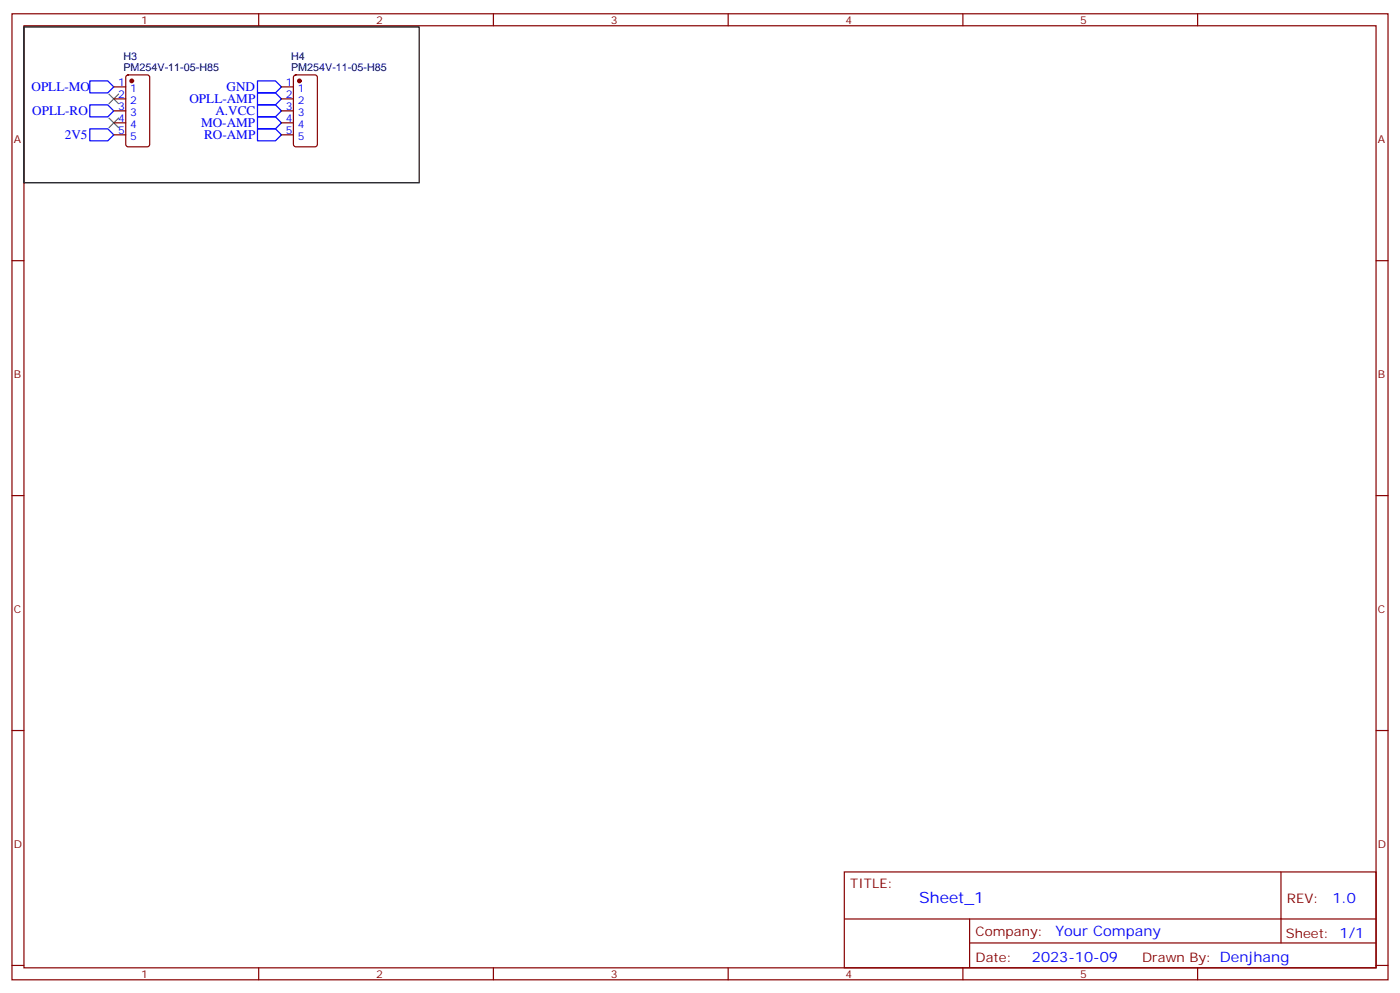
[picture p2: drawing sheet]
<svg xmlns="http://www.w3.org/2000/svg" width="412mm" height="292mm" viewBox="0 0 412 292" stroke-linecap="round" stroke-linejoin="round" font-family="sans-serif">
<g fill="none" stroke="#870000" stroke-width=".35">
<path d="M3.5 4.1h405.4v284.3h-405.4zM7.1 7.6h398.2v277.3h-398.2zM76.2 4.1v3.5M145.3 4.1v3.5M214.5 4.1v3.5M283.6 4.1v3.5M352.8 4.1v3.5M33.5 25.6h3.5M33.5 29.1h3.5M33.5 32.6h3.5M33.5 36.2h3.5M33.5 39.7h3.5"/>
<path d="M37.3 22.3l.4-.3h5.7l.6 .5 .1 20-.5 .7h-5.9l-.6-.4-.1-20zM82.9 25.6h3.5M82.9 29.1h3.5M82.9 32.6h3.5M82.9 36.2h3.5M82.9 39.7h3.5M86.7 22.3l.4-.3h5.7l.6 .5 .1 20-.5 .7h-5.9l-.6-.4-.1-20zM3.5 76.7h3.6M405.3 76.7h3.6M3.5 145.9h3.6M405.3 145.9h3.6M3.5 215h3.6"/>
<path d="M405.3 215h3.6M248.7 256.6h156.6v28.3h-156.6zM377.3 256.7v20.8M248.7 270.5h156.5M285.6 277.5h119.6M285.6 270.5v14.1M3.5 284.2h3.6M76.2 284.9v3.5M145.3 284.9v3.5M214.5 284.9v3.5M283.6 284.9v3.5M352.8 284.9v3.5"/>
<path d="M405.3 284.2h3.6"/>
</g>
<path d="M7.1 7.9h116.4v45.9h-116.4z" fill="none" stroke="#000" stroke-width=".35"/>
<path d="M32.1 27.7l2.8 2.8M32.1 34.7l2.8 2.9M34.9 27.7l-2.8 2.8M34.9 34.7l-2.8 2.9" fill="none" stroke="#3c3" stroke-width=".35"/>
<path d="M26.5 30.9h5.2l1.8 1.7-1.8 1.8h-5.2zM26.5 23.8h5.2l1.8 1.8-1.8 1.7h-5.2zM26.5 37.9h5.2l1.8 1.8-1.8 1.8h-5.2zM75.8 27.3h5.3l1.8 1.8-1.8 1.8h-5.3zM75.8 30.9h5.3l1.8 1.7-1.8 1.8h-5.3zM75.8 23.8h5.3l1.8 1.8-1.8 1.7h-5.3zM75.8 34.4h5.3l1.8 1.8-1.8 1.7h-5.3zM75.8 37.9h5.3l1.8 1.8-1.8 1.8h-5.3z" fill="none" stroke="#00f" stroke-width=".35"/>
<g fill="#870000" stroke="#870000" stroke-width=".35">
<circle cx="38.8" cy="23.8" r=".53"/>
<circle cx="88.2" cy="23.8" r=".53"/>
</g>
<text font-size="4.6" fill="#00f" x="270.8" y="265.7">Sheet_1</text>
<g font-size="4.2" fill="#00f">
<text x="392.5" y="265.9">1.0</text>
<text x="310.9" y="275.5">Your Company</text>
<text x="304" y="283.3">2023-10-09</text>
</g>
<g font-size="3.9" fill="#00f">
<text x="9.3" y="26.8">OPLL-MO</text>
<text x="66.8" y="26.8">GND</text>
<text x="9.5" y="34">OPLL-RO</text>
<text x="55.8" y="30.4">OPLL-AMP</text>
<text x="63.5" y="33.9">A.VCC</text>
<text x="19.1" y="41">2V5</text>
<text x="59.2" y="37.4">MO-AMP</text>
<text x="60.1" y="40.9">RO-AMP</text>
</g>
<g font-size="3.9" fill="#800">
<text x="250.5" y="261.2">TITLE:</text>
<text x="379.1" y="265.9">REV:</text>
<text x="287.4" y="275.4">Company:</text>
<text x="378.7" y="276">Sheet: 1/1</text>
<text x="287.4" y="283.1">Date:</text>
<text x="336.4" y="283.2">Drawn By: Denjhang</text>
</g>
<g font-size="3.2" fill="#800">
<text x="41.6" y="7.1">1</text>
<text x="110.8" y="7.1">2</text>
<text x="179.9" y="7.1">3</text>
<text x="249.1" y="7.1">4</text>
<text x="318.2" y="7.1">5</text>
<text x="4.1" y="42.2">A</text>
<text x="405.9" y="42.2">A</text>
<text x="4.1" y="111.3">B</text>
<text x="405.9" y="111.3">B</text>
<text x="4.1" y="180.4">C</text>
<text x="405.9" y="180.4">C</text>
<text x="4.1" y="249.6">D</text>
<text x="405.9" y="249.6">D</text>
<text x="41.6" y="287.9">1</text>
<text x="110.8" y="287.9">2</text>
<text x="179.9" y="287.9">3</text>
<text x="249.1" y="287.9">4</text>
<text x="318.2" y="287.9">5</text>
</g>
<g font-size="3.2" fill="#000080">
<text x="36.3" y="17.8">H3</text>
<text x="85.7" y="17.8">H4</text>
<text x="36.3" y="20.9">PM254V-11-05-H85</text>
<text x="85.7" y="20.9">PM254V-11-05-H85</text>
</g>
<g font-size="3.2" fill="#00f">
<text x="34.8" y="25.2">1</text>
<text x="34.8" y="28.8">2</text>
<text x="38.3" y="27">1</text>
<text x="84.2" y="25.2">1</text>
<text x="84.2" y="28.8">2</text>
<text x="87.7" y="27">1</text>
<text x="34.8" y="32.3">3</text>
<text x="34.8" y="35.8">4</text>
<text x="38.3" y="30.5">2</text>
<text x="38.3" y="34">3</text>
<text x="84.2" y="32.3">3</text>
<text x="84.2" y="35.8">4</text>
<text x="87.7" y="30.5">2</text>
<text x="87.7" y="34">3</text>
<text x="34.8" y="39.3">5</text>
<text x="38.3" y="37.6">4</text>
<text x="38.3" y="41.1">5</text>
<text x="84.2" y="39.3">5</text>
<text x="87.7" y="37.6">4</text>
<text x="87.7" y="41.1">5</text>
</g>
</svg>
